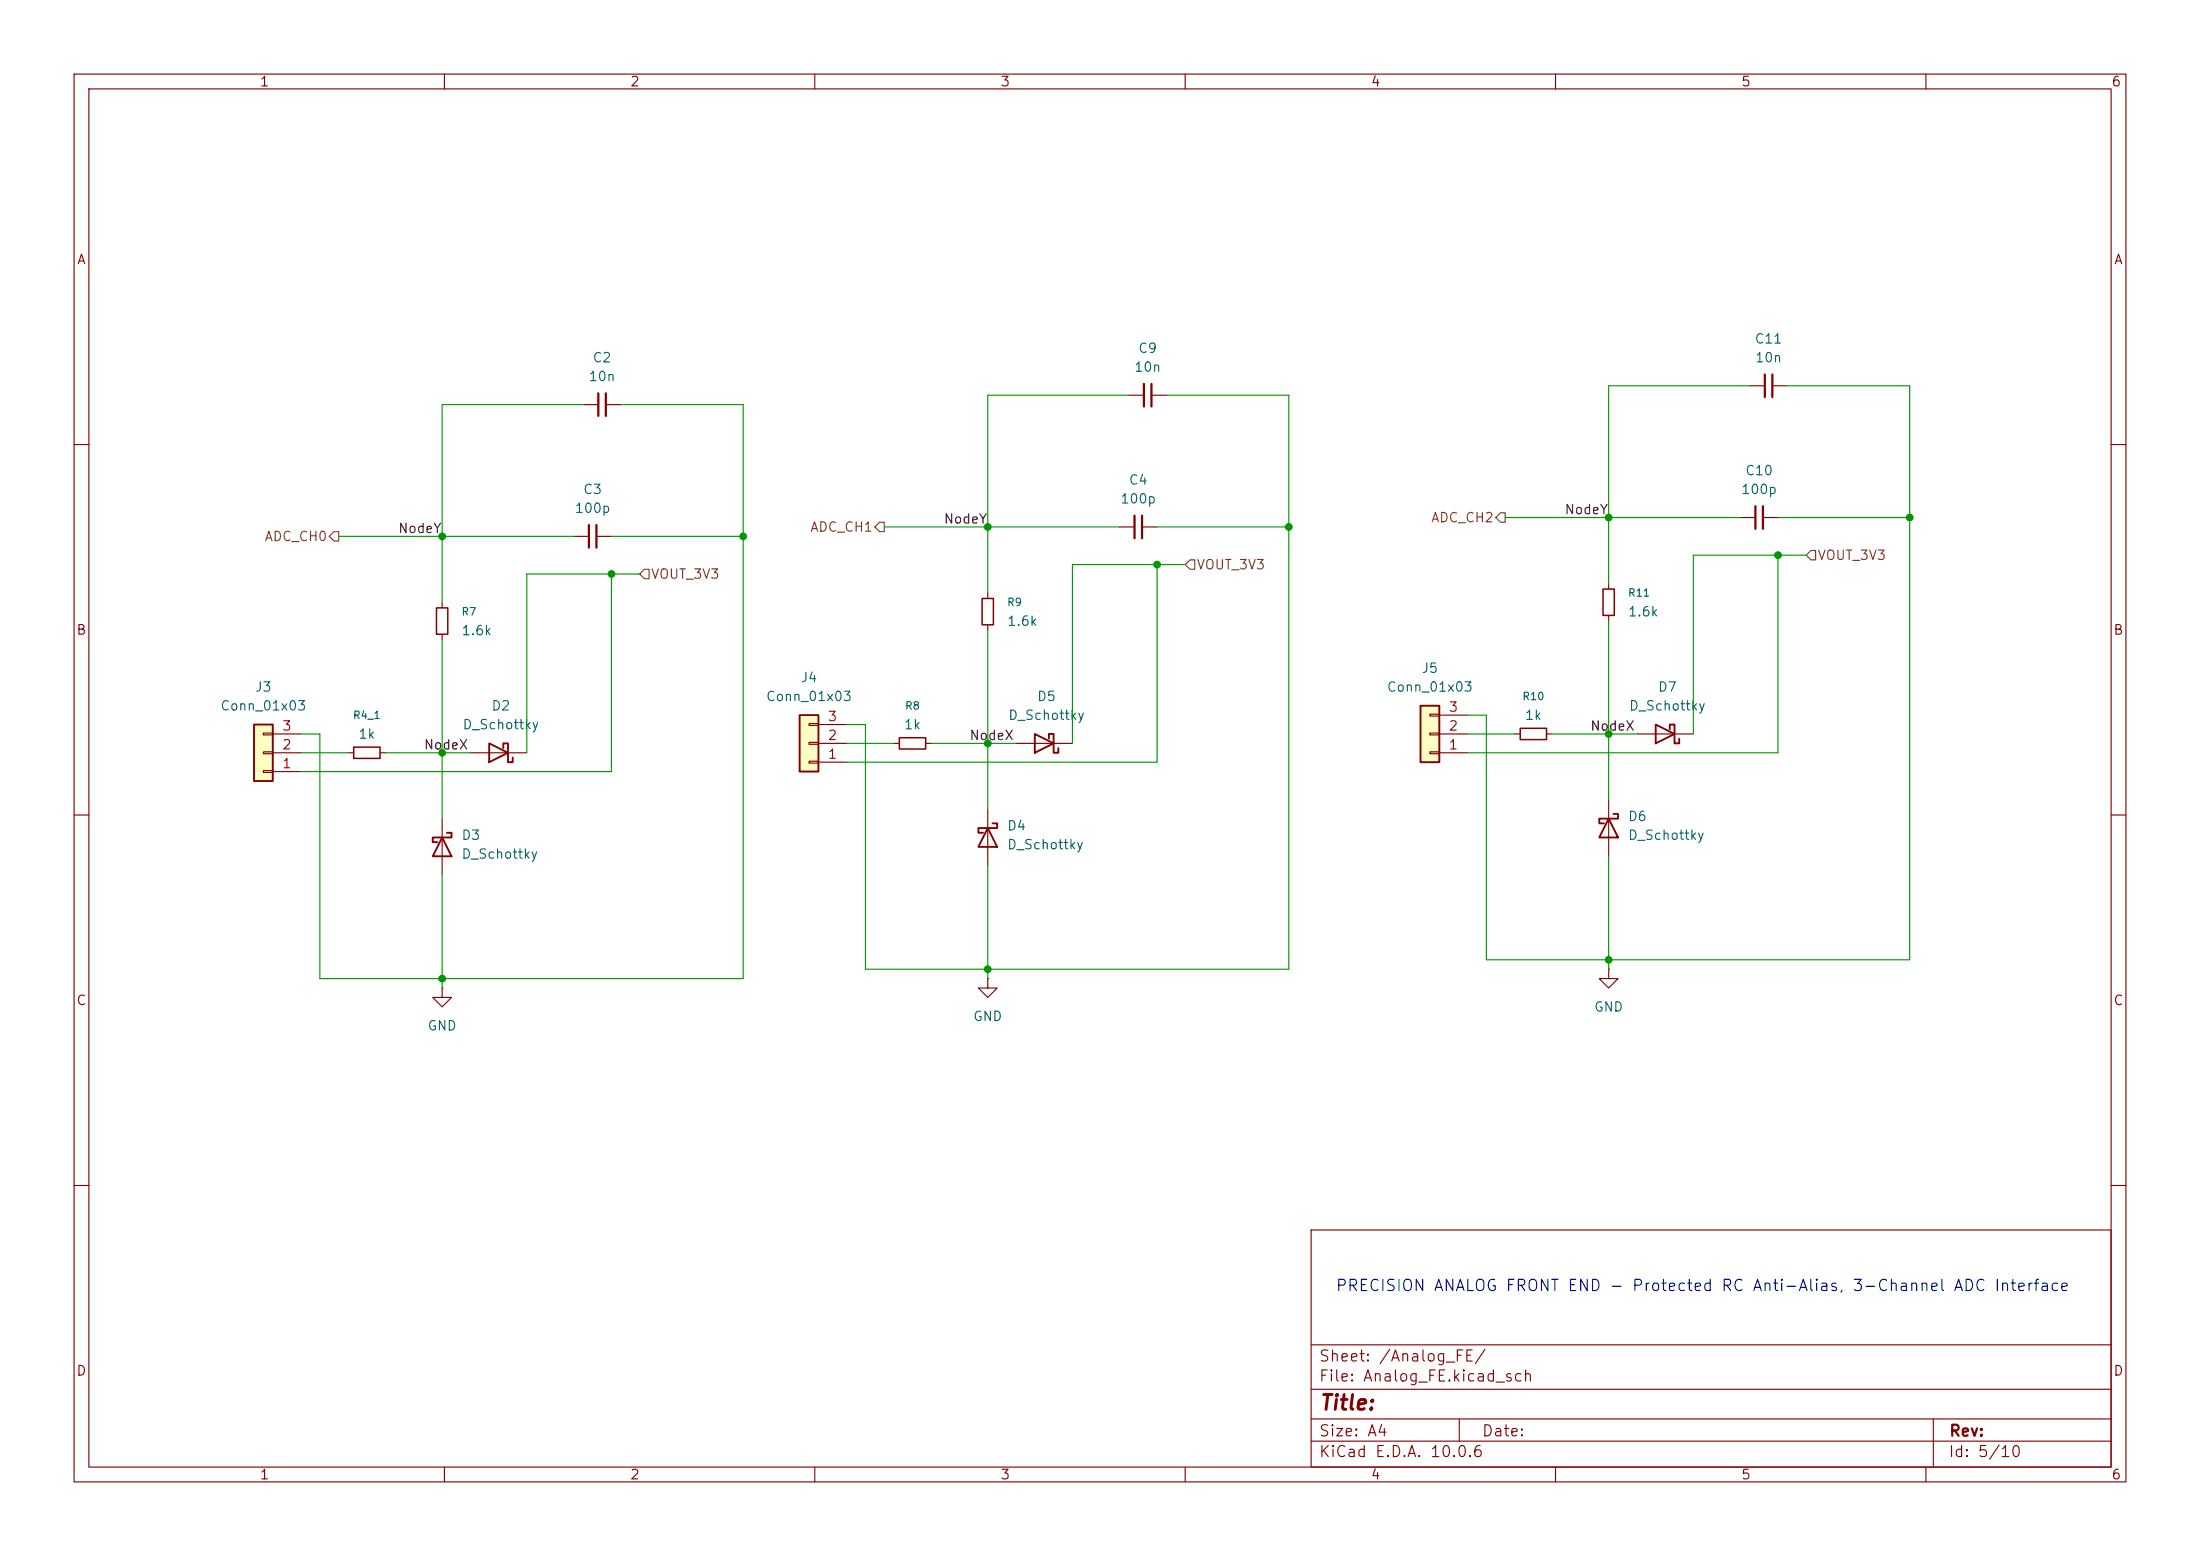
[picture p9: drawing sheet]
<svg xmlns="http://www.w3.org/2000/svg" width="297mm" height="210mm" viewBox="0 0 297 210" stroke-linecap="round" stroke-linejoin="round" font-family="sans-serif">
<g fill="none" stroke="#840000" stroke-width=".15">
<path d="M10 10h277v190h-277zM12 12h273v186h-273zM60 10v2M110 10v2M160 10v2M210 10v2M260 10v2M10 60h2M217.2 78.7v.8M285 60h2M217.2 83.1v.7M10 110h2"/>
<path d="M285 110h2M10 160h2M177 166h108v32h-108zM285 160h2M60 198v2M110 198v2M160 198v2M177 194.5h108M177 191.5h108M177 187.5h108M177 181.5h108M197 191.5v3"/>
<path d="M210 198v2M260 198v2M261 191.5v6.5"/>
</g>
<path d="M216.4 79.5h1.5v3.6h-1.5z" fill="none" stroke="#840000" stroke-width=".2"/>
<path d="M191.8 95.3h2.5v7.6h-2.5z" fill="#ffffc2"/>
<path d="M191.8 95.3h2.5v7.6h-2.5z" fill="none" stroke="#840000" stroke-width=".25"/>
<path d="M193 98.9h1.3v.3h-1.3zM193 96.4h1.3v.2h-1.3zM194.3 99.1h3.8M194.3 96.5h3.8M204.5 99.1h.7M208.8 99.1h.7M193 101.5h1.3v.2h-1.3zM194.3 101.6h3.8" fill="none" stroke="#840000" stroke-width=".15"/>
<path d="M205.2 98.3h3.6v1.5h-3.6z" fill="none" stroke="#840000" stroke-width=".2"/>
<path d="M107.9 96.5h2.6v7.6h-2.6z" fill="#ffffc2"/>
<path d="M107.9 96.5h2.6v7.6h-2.6zM223.5 97.8l2.6 1.3-2.6 1.2zM225.4 98.4v-.6h.7v2.5h.6v-.6M66 100.3l2.6 1.3-2.6 1.3zM67.9 101v-.7h.7v2.6h.6v-.7M217.2 110.5l1.2 2.5h-2.5zM217.8 109.9h.6v.6h-2.5v.6h.6" fill="none" stroke="#840000" stroke-width=".25"/>
<g fill="none" stroke="#840000" stroke-width=".15">
<path d="M78.7 54.6h2.1M81.8 54.6h2M236.2 52.1h2.1M239.3 52.1h2M77.5 72.4h2M80.5 72.4h2M234.9 69.9h2.1M238 69.9h2M109.2 97.7h1.3v.2h-1.3zM110.5 97.8h3.8M133.3 80v.8M133.3 84.3v.8"/>
<path d="M221 99.1h7.6M47 101.6h.8M51.3 101.6h.8M63.5 101.6h7.6M109.2 102.7h1.3v.3h-1.3zM109.2 100.2h1.3v.3h-1.3zM110.5 102.9h3.8M110.5 100.3h3.8M217.2 108v7.6M59.7 133.4v1.2h1.3l-1.3 1.3-1.3-1.3h1.3M59.7 133.4h.1M133.3 132.1v1.3h1.3l-1.3 1.2-1.2-1.2h1.2"/>
<path d="M133.3 132.1h.1"/>
</g>
<path d="M80.8 53.1v3M81.8 53.1v3M238.3 50.5v3.1M239.3 50.5v3.1M79.5 70.9v3M80.5 70.9v3M237 68.3v3.1M238 68.3v3.1" fill="none" stroke="#840000" stroke-width=".3"/>
<path d="M132.6 80.8h1.5v3.5h-1.5zM47.8 100.8h3.5v1.6h-3.5z" fill="none" stroke="#840000" stroke-width=".2"/>
<path d="M34.3 97.8h2.5v7.6h-2.5z" fill="#ffffc2"/>
<path d="M34.3 97.8h2.5v7.6h-2.5zM139.7 99.1l2.5 1.2-2.5 1.3zM141.6 99.7v-.6h.6v2.5h.7v-.6M59.7 113l1.3 2.6h-2.6zM60.3 112.4h.7v.6h-2.6v.7h.7M133.3 111.8l1.3 2.5h-2.5zM134 111.1h.6v.7h-2.5v.6h.6" fill="none" stroke="#840000" stroke-width=".25"/>
<g fill="none" stroke="#840000" stroke-width=".15">
<path d="M152.4 53.3h2M155.4 53.3h2.1M151.1 71.1h2.1M154.2 71.1h2M35.6 98.9h1.2v.3h-1.2zM36.8 99.1h3.8M59.7 81.3v.7M59.7 85.6v.8M35.6 104h1.2v.3h-1.2zM35.6 101.5h1.2v.2h-1.2zM36.8 104.1h3.8M36.8 101.6h3.8"/>
<path d="M59.7 110.5v7.6M120.6 100.3h.8M125 100.3h.7M133.3 109.2v7.6M137.2 100.3h7.6M217.2 130.8v1.3h1.2l-1.2 1.3-1.3-1.3h1.3M217.2 130.8h.1"/>
</g>
<path d="M58.9 82h1.6v3.6h-1.6zM121.4 99.6h3.6v1.5h-3.6z" fill="none" stroke="#840000" stroke-width=".2"/>
<path d="M154.4 51.8v3.1M155.4 51.8v3.1M153.2 69.6v3M154.2 69.6v3" fill="none" stroke="#840000" stroke-width=".3"/>
<path d="M45.1 71.8h.6v1.2h-.6l-.7-.6zM87 76.8h.6v1.3h-.6l-.6-.6zM118.1 71.1l.6-.6h.7v1.3h-.7zM160.7 75.6h.6v1.2h-.6l-.7-.6zM202.6 69.2h.6v1.3h-.6l-.7-.6zM244.5 74.3h.6v1.3h-.6l-.7-.7z" fill="none" stroke="#725600" stroke-width=".15"/>
<g fill="none" stroke="#009600" stroke-width=".15">
<path d="M78.7 54.6h-19v26.7M83.8 54.6h16.5v77.5h-57.1v-33h-2.6M152.4 53.3h-19.1v26.7M157.5 53.3h16.5v77.5h-57.2v-33h-2.5M236.2 52.1h-19v26.6M241.3 52.1h16.5v77.4h-57.1v-33h-2.6M45.7 72.4h31.8M82.5 77.5v26.6h-41.9M82.5 72.4h17.8M86.4 77.5h-15.3v24.1M119.4 71.1h31.7M156.2 71.1h17.8"/>
<path d="M156.2 76.2v26.7h-41.9M160 76.2h-15.2v24.1M203.2 69.9h31.7M240 74.9v26.7h-41.9M240 69.9h17.8M243.8 74.9h-15.2v24.2M59.7 86.4v24.1M133.3 85.1v24.1M198.1 99.1h6.4M209.5 99.1h11.5M217.2 83.8v24.2M40.6 101.6h6.4"/>
<path d="M52.1 101.6h11.4M59.7 118.1v15.3M114.3 100.3h6.3M125.7 100.3h11.5M133.3 116.8v15.3M217.2 115.6v15.2"/>
</g>
<g fill="#009600" stroke="#009600" stroke-width=".14">
<circle cx="217.2" cy="129.5" r=".46"/>
<circle cx="257.8" cy="69.9" r=".46"/>
<circle cx="217.2" cy="69.9" r=".46"/>
<circle cx="217.2" cy="99.1" r=".46"/>
<circle cx="240" cy="74.9" r=".46"/>
<circle cx="59.7" cy="72.4" r=".46"/>
<circle cx="100.3" cy="72.4" r=".46"/>
<circle cx="59.7" cy="132.1" r=".46"/>
<circle cx="59.7" cy="101.6" r=".46"/>
<circle cx="82.5" cy="77.5" r=".46"/>
<circle cx="133.3" cy="71.1" r=".46"/>
<circle cx="133.3" cy="130.8" r=".46"/>
<circle cx="133.3" cy="100.3" r=".46"/>
<circle cx="174" cy="71.1" r=".46"/>
<circle cx="156.2" cy="76.2" r=".46"/>
</g>
<text font-size="2" fill="#840000" x="178" y="190.8">Title:</text>
<text font-size="1.5" fill="#0000c2" x="180.2" y="174.6">PRECISION ANALOG FRONT END - Protected RC Anti-Alias, 3-Channel ADC Interface</text>
<g font-size="1.5" fill="#840000">
<text x="178" y="184.1">Sheet: /Analog_FE/</text>
<text x="178" y="186.8">File: Analog_FE.kicad_sch</text>
<text x="178" y="197">KiCad E.D.A. 10.0.6</text>
<text x="178" y="194.2">Size: A4</text>
<text x="200" y="194.2">Date:</text>
<text x="263" y="197">Id: 5/10</text>
<text x="263" y="194.2">Rev:</text>
</g>
<g font-size="1.3" fill="#840000">
<text x="35" y="12">1</text>
<text x="85" y="12">2</text>
<text x="135" y="12">3</text>
<text x="185" y="12">4</text>
<text x="235" y="12">5</text>
<text x="285" y="12">6</text>
<text x="10.3" y="36">A</text>
<text x="285.3" y="36">A</text>
<text x="10.2" y="86">B</text>
<text x="285.2" y="86">B</text>
<text x="10.2" y="136">C</text>
<text x="285.2" y="136">C</text>
<text x="10.2" y="186">D</text>
<text x="285.2" y="186">D</text>
<text x="35" y="200">1</text>
<text x="85" y="200">2</text>
<text x="135" y="200">3</text>
<text x="185" y="200">4</text>
<text x="235" y="200">5</text>
<text x="285" y="200">6</text>
</g>
<g font-size="1.3" fill="#006464">
<text x="153.6" y="48">C9</text>
<text x="236.8" y="46.7">C11</text>
<text x="79.4" y="51.8">10n</text>
<text x="79.9" y="49.2">C2</text>
<text x="153" y="50.5">10n</text>
<text x="236.8" y="49.2">10n</text>
<text x="152.3" y="65.7">C4</text>
<text x="235.5" y="64.5">C10</text>
<text x="77.5" y="69.5">100p</text>
<text x="78.6" y="67">C3</text>
<text x="151.2" y="68.3">100p</text>
<text x="235" y="67">100p</text>
<text x="219.7" y="83.5">1.6k</text>
<text x="62.2" y="86.1">1.6k</text>
<text x="135.9" y="84.8">1.6k</text>
<text x="34.3" y="93.7">J3</text>
<text x="103.3" y="94.9">Conn_01x03</text>
<text x="108" y="92.4">J4</text>
<text x="139.9" y="94.9">D5</text>
<text x="187.1" y="93.7">Conn_01x03</text>
<text x="191.8" y="91.1">J5</text>
<text x="223.7" y="93.7">D7</text>
<text x="29.7" y="96.2">Conn_01x03</text>
<text x="48.3" y="100">1k</text>
<text x="62.4" y="98.8">D_Schottky</text>
<text x="66.3" y="96.2">D2</text>
<text x="121.9" y="98.8">1k</text>
<text x="136" y="97.5">D_Schottky</text>
<text x="205.8" y="97.5">1k</text>
<text x="219.8" y="96.2">D_Schottky</text>
<text x="62.2" y="113.7">D3</text>
<text x="135.9" y="112.4">D4</text>
<text x="219.7" y="111.1">D6</text>
<text x="219.7" y="113.7">D_Schottky</text>
<text x="62.2" y="116.2">D_Schottky</text>
<text x="135.9" y="114.9">D_Schottky</text>
<text x="215.1" y="136.9">GND</text>
<text x="57.6" y="139.4">GND</text>
<text x="131.3" y="138.1">GND</text>
</g>
<g font-size="1.3" fill="#0f0f0f">
<text x="127.3" y="71">NodeY</text>
<text x="211.1" y="69.7">NodeY</text>
<text x="53.7" y="72.3">NodeY</text>
<text x="57.1" y="101.5">NodeX</text>
<text x="130.8" y="100.2">NodeX</text>
<text x="214.6" y="98.9">NodeX</text>
</g>
<g font-size="1.3" fill="#725600">
<text x="193.1" y="70.8">ADC_CH2</text>
<text x="35.6" y="73.4">ADC_CH0</text>
<text x="109.3" y="72.1">ADC_CH1</text>
<text x="161.5" y="77.2">VOUT_3V3</text>
<text x="245.3" y="75.9">VOUT_3V3</text>
<text x="87.8" y="78.4">VOUT_3V3</text>
</g>
<g font-size="1.3" fill="#a90000">
<text x="38" y="101.5">2</text>
<text x="38" y="98.9">3</text>
<text x="111.7" y="100.2">2</text>
<text x="111.7" y="97.7">3</text>
<text x="195.5" y="101.5">1</text>
<text x="195.5" y="98.9">2</text>
<text x="195.5" y="96.4">3</text>
<text x="38" y="104">1</text>
<text x="111.7" y="102.7">1</text>
</g>
<g font-size="1" fill="#006464">
<text x="62.2" y="83.3">R7</text>
<text x="135.9" y="82">R9</text>
<text x="219.7" y="80.8">R11</text>
<text x="205.4" y="94.7">R10</text>
<text x="47.6" y="97.3">R4_1</text>
<text x="122.1" y="96">R8</text>
</g>
</svg>
